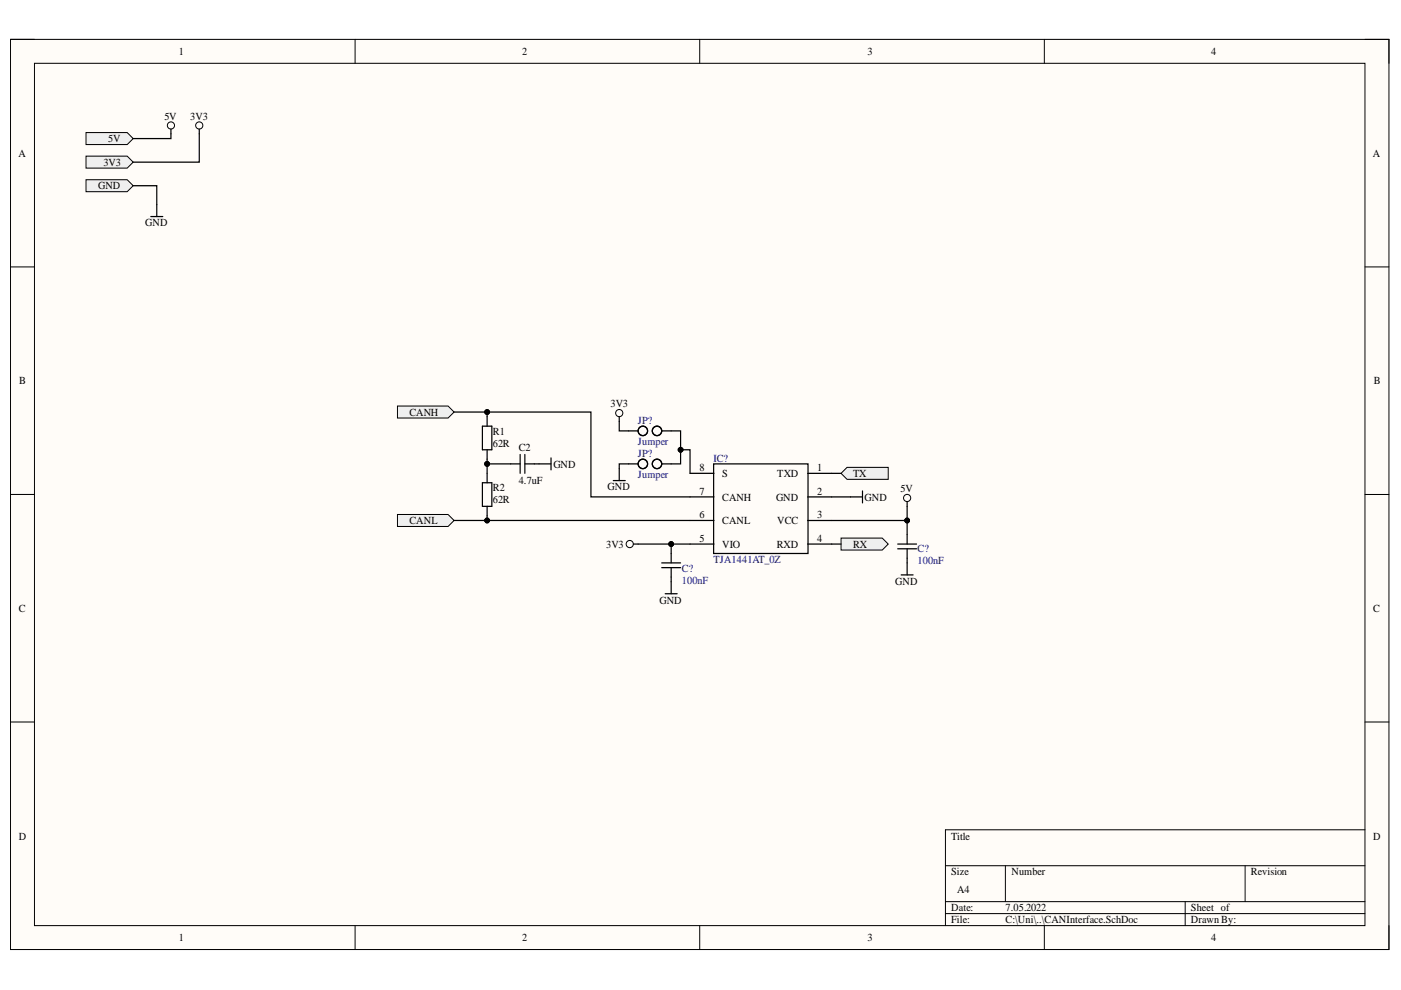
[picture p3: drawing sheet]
<svg xmlns="http://www.w3.org/2000/svg" width="297mm" height="210mm" viewBox="0 0 297 210" stroke-linecap="round" stroke-linejoin="round" font-family="sans-serif">
<path d="M2.2 8.4h292.3v192.9h-292.3z" fill-rule="evenodd" fill="#fffcf8"/>
<path d="M2.2 8.4h292.3v192.9h-292.3z" fill="none" stroke="#000" stroke-width=".21"/>
<path d="M7.3 13.4h282.1v182.9h-282.1z" fill-rule="evenodd" fill="#fffcf8"/>
<g fill="none" stroke="#000" stroke-width=".21">
<path d="M2.2 8.3h5.1M7.3 13.4h282.1v182.9h-282.1zM75.3 8.3v5.1M148.4 8.3v5.1M221.4 8.4v5M289.4 8.4h5.1v5M2.2 56.6h5.1M289.4 56.6h5.1M2.2 104.8h5.1M289.4 104.8h5.1M2.2 153.1h5.1M289.4 153.1h5.1"/>
<path d="M289.4 175.9h-88.9v20.4M75.3 196.3v5M148.4 196.3v5M200.5 183.6h88.9M200.5 191.2h88.9M200.5 193.7h88.9M213.2 183.6v7.6M221.4 196.3v5M251.3 191.2v5.1M264 183.6v7.6M294.5 196.3v5"/>
</g>
<path d="M18.2 28.1h8.8l1.2 1.3-1.2 1.2h-8.8z" fill-rule="evenodd" fill="#efefef"/>
<path d="M18.2 28.1h8.8l1.2 1.3-1.2 1.2h-8.8z" fill="none" stroke="#000" stroke-width=".21"/>
<path d="M18.2 38.1h8.8l1.2 1.3-1.2 1.2h-8.8z" fill-rule="evenodd" fill="#efefef"/>
<path d="M18.2 38.1h8.8l1.2 1.3-1.2 1.2h-8.8z" fill="none" stroke="#000" stroke-width=".21"/>
<path d="M84.3 109.1h10.7l1.3 1.3-1.3 1.2h-10.7z" fill-rule="evenodd" fill="#efefef"/>
<path d="M84.3 109.1h10.7l1.3 1.3-1.3 1.2h-10.7z" fill="none" stroke="#000" stroke-width=".21"/>
<path d="M84.3 86.1h10.7l1.3 1.3-1.3 1.2h-10.7z" fill-rule="evenodd" fill="#efefef"/>
<path d="M84.3 86.1h10.7l1.3 1.3-1.3 1.2h-10.7z" fill="none" stroke="#000" stroke-width=".21"/>
<path d="M18.2 33.1h8.8l1.2 1.3-1.2 1.2h-8.8z" fill-rule="evenodd" fill="#efefef"/>
<g fill="none" stroke="#000" stroke-width=".21">
<path d="M18.2 33.1h8.8l1.2 1.3-1.2 1.2h-8.8z"/>
<circle cx="36.2" cy="26.6" r=".76"/>
<circle cx="42.2" cy="26.6" r=".76"/>
</g>
<g fill="none" stroke="#000" stroke-width=".26">
<path d="M36.2 27.4v1M42.2 27.4v1M32 45.9h2.5M33.2 43.4v2.5M102.3 90.4h2v5h-2zM103.3 88.4v2M103.3 95.4v2M108.3 98.4h2M110.3 96.4v4M111.3 98.4h2M111.3 96.4v4M114.3 98.4h2.5"/>
<path d="M116.8 97.1v2.5M151.3 98.4h20v19h-20zM102.3 102.4h2v5h-2zM103.3 100.4v2M103.3 107.4v2M146.3 100.4h5.1M146.3 105.4h5.1M146.3 110.4h5.1M146.3 115.4h5.1M171.2 100.4h5.1M171.2 105.4h5.1M171.2 110.4h5.1"/>
<path d="M171.2 115.4h5.1M180.3 105.4h2.6M182.9 104.1v2.5"/>
</g>
<path d="M178.3 100.4l1.3-1.3h8.7v2.5h-8.7z" fill-rule="evenodd" fill="#efefef"/>
<path d="M178.3 100.4l1.3-1.3h8.7v2.5h-8.7z" fill="none" stroke="#000" stroke-width=".21"/>
<path d="M178.3 114.1h8.8l1.2 1.3-1.2 1.2h-8.8z" fill-rule="evenodd" fill="#efefef"/>
<g fill="none" stroke="#000" stroke-width=".21">
<path d="M178.3 114.1h8.8l1.2 1.3-1.2 1.2h-8.8z"/>
<circle cx="103.3" cy="87.4" r=".51"/>
<circle cx="103.3" cy="98.4" r=".51"/>
<circle cx="131.3" cy="87.6" r=".76"/>
<circle cx="144.3" cy="95.4" r=".51"/>
<circle cx="103.3" cy="110.4" r=".51"/>
<circle cx="133.5" cy="115.4" r=".76"/>
<circle cx="142.3" cy="115.4" r=".51"/>
<circle cx="192.3" cy="110.4" r=".51"/>
<circle cx="192.3" cy="105.6" r=".76"/>
</g>
<g fill="none" stroke="#000" stroke-width=".26">
<path d="M28.2 39.4h5v4M36.2 28.4v1h-8M42.2 28.4v6h-14M96.3 87.4h29v18h21M103.3 87.4v1M103.3 97.4v1M108.3 98.4h-5v2M113.3 98.4h1M131.3 88.3v3.1h4M135.3 98.4h-4v3.5M140.3 98.4h4v-3h2v5M140.3 91.4h4v4"/>
<path d="M96.3 110.4h50M103.3 109.4v1M130 101.9h2.6M134.3 115.4h12M140.3 119.3h4M142.3 115.4v3.9M176.3 105.4h4M176.3 100.4h2M176.3 115.4h2M190.3 115.4h4M190.3 116.4h4M192.3 106.3v4.1h-16"/>
<path d="M192.3 110.4v5M192.3 116.4v5.5M140.3 120.4h4M141 125.9h2.6M142.3 120.4v5.5M191.1 121.9h2.5"/>
<circle cx="136.3" cy="98.4" r="1"/>
<circle cx="136.3" cy="91.4" r="1"/>
<circle cx="139.3" cy="91.4" r="1"/>
<circle cx="139.3" cy="98.4" r="1"/>
</g>
<g fill="#000">
<circle cx="103.3" cy="87.4" r=".51"/>
<circle cx="103.3" cy="98.4" r=".51"/>
<circle cx="144.3" cy="95.4" r=".51"/>
<circle cx="103.3" cy="110.4" r=".51"/>
<circle cx="142.3" cy="115.4" r=".51"/>
<circle cx="192.3" cy="110.4" r=".51"/>
</g>
<g font-size="2.3">
<text x="37.9" y="11.7">1</text>
<text x="110.7" y="11.7">2</text>
<text x="183.9" y="11.7">3</text>
<text x="256.8" y="11.7">4</text>
<text x="34.9" y="25.4">5V</text>
<text x="40.4" y="25.4">3V3</text>
<text x="3.9" y="33.3">A</text>
<text x="21.9" y="35.2">3V3</text>
<text x="22.9" y="30.2">5V</text>
<text x="291.1" y="33.3">A</text>
<text x="20.8" y="40.1">GND</text>
<text x="30.8" y="48">GND</text>
<text x="4.1" y="81.5">B</text>
<text x="291.2" y="81.5">B</text>
<text x="86.8" y="88.1">CANH</text>
<text x="129.4" y="86.4">3V3</text>
<text x="104.5" y="92.2">R1</text>
<text x="104.5" y="94.7">62R</text>
<text x="110" y="95.6">C2</text>
<text x="117.3" y="99.1">GND</text>
<text x="148.3" y="99.9">8</text>
<text x="153.1" y="101.2">S</text>
<text x="164.8" y="101.2">TXD</text>
<text x="173.2" y="99.9">1</text>
<text x="180.9" y="101.2">TX</text>
<text x="104.5" y="104.1">R2</text>
<text x="104.5" y="106.7">62R</text>
<text x="110" y="102.7">4.7uF</text>
<text x="128.8" y="104">GND</text>
<text x="148.3" y="104.9">7</text>
<text x="153.1" y="106.2">CANH</text>
<text x="164.5" y="106.2">GND</text>
<text x="173.2" y="104.9">2</text>
<text x="183.3" y="106.2">GND</text>
<text x="190.9" y="104.4">5V</text>
<text x="86.8" y="111.1">CANL</text>
<text x="148.3" y="109.9">6</text>
<text x="153.1" y="111.1">CANL</text>
<text x="164.8" y="111.1">VCC</text>
<text x="173.2" y="109.9">3</text>
<text x="128.5" y="116.1">3V3</text>
<text x="148.3" y="114.9">5</text>
<text x="153.1" y="116.1">VIO</text>
<text x="164.7" y="116.1">RXD</text>
<text x="173.2" y="114.9">4</text>
<text x="180.9" y="116.1">RX</text>
<text x="189.8" y="124">GND</text>
<text x="4" y="129.7">C</text>
<text x="139.8" y="128">GND</text>
<text x="291.2" y="129.7">C</text>
<text x="4" y="178">D</text>
<text x="201.7" y="178">Title</text>
<text x="291.2" y="178">D</text>
<text x="201.7" y="185.6">Size</text>
<text x="214.4" y="185.6">Number</text>
<text x="265.2" y="185.6">Revision</text>
<text x="202.9" y="189.4">A4</text>
<text x="201.7" y="193.2">Date:</text>
<text x="201.7" y="195.7">File:</text>
<text x="213.2" y="193.2">7.05.2022</text>
<text x="213.2" y="195.7">C:\Uni\..\CANInterface.SchDoc</text>
<text x="252.5" y="193.2">Sheet of</text>
<text x="252.5" y="195.7">Drawn By:</text>
<text x="37.9" y="199.5">1</text>
<text x="110.7" y="199.5">2</text>
<text x="183.9" y="199.5">3</text>
<text x="256.8" y="199.5">4</text>
</g>
<g font-size="2.3" fill="#000080">
<text x="135.3" y="89.8">JP?</text>
<text x="135.3" y="94.4">Jumper</text>
<text x="135.3" y="96.9">JP?</text>
<text x="135.3" y="101.4">Jumper</text>
<text x="151.2" y="97.9">IC?</text>
<text x="151.2" y="119.4">TJA1441AT_0Z</text>
<text x="194.6" y="117.1">C?</text>
<text x="194.6" y="119.7">100nF</text>
<text x="144.6" y="121.2">C?</text>
<text x="144.6" y="123.7">100nF</text>
</g>
</svg>
